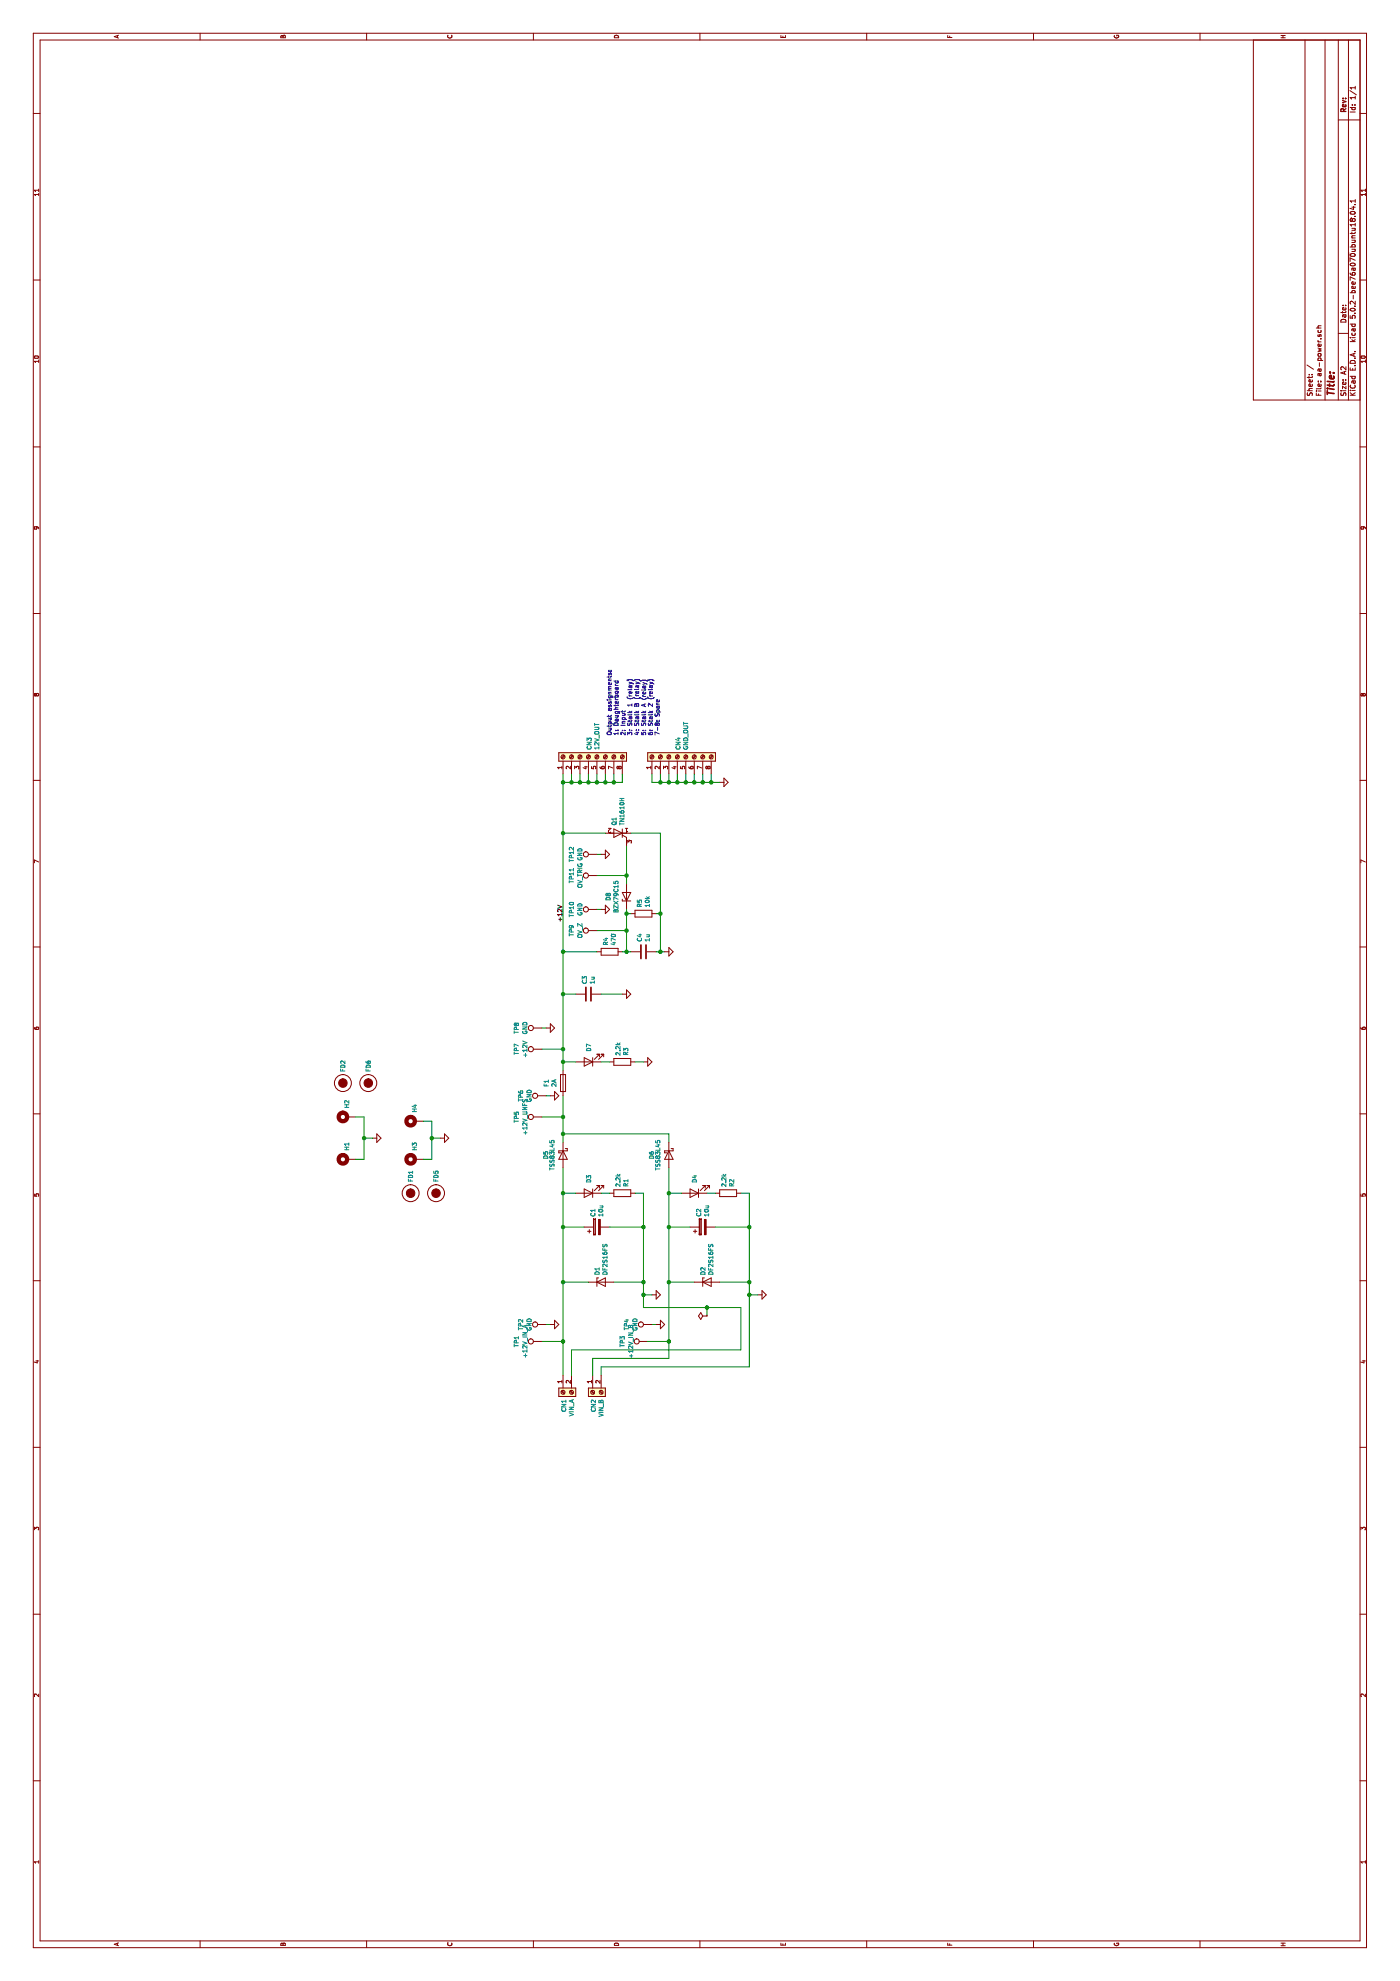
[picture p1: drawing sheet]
EESchema Schematic File Version 4
LIBS:aa-power-cache
EELAYER 26 0
EELAYER END
$Descr A2 23386 16535
encoding utf-8
Sheet 1 1
Title ""
Date ""
Rev ""
Comp ""
Comment1 ""
Comment2 ""
Comment3 ""
Comment4 ""
$EndDescr
$Comp
L Connector:Screw_Terminal_01x02 CN2
U 1 1
P 6950 7000
F 0 "CN2" H 7030 6992 50  0000 L CNN
F 1 "VIN_B" H 7030 6901 50  0000 L CNN
F 2 "Connector_Wire:SolderWirePad_1x02_P5.08mm_Drill1.5mm" H 6950 7000 50  0001 C CNN
F 3 "" H 6950 7000 50  0001 C CNN
	1    6950 7000
	-1   0    0    -1  
$EndComp
$Comp
L power:GND #PWR02
U 1 1
P 8100 8950
F 0 "#PWR02" H 8100 8700 50  0001 C CNN
F 1 "GND" H 8105 8777 50  0001 C CNN
F 2 "" H 8100 8950 50  0001 C CNN
F 3 "" H 8100 8950 50  0001 C CNN
	1    8100 8950
	1    0    0    -1  
$EndComp
$Comp
L Device:Fuse F1
U 1 1
P 10600 6650
F 0 "F1" V 10403 6650 50  0000 C CNN
F 1 "2A" V 10494 6650 50  0000 C CNN
F 2 "aa-shared:Fuseholder_Clip_5x20_Bel_FC-211-22" V 10530 6650 50  0001 C CNN
F 3 "~" H 10600 6650 50  0001 C CNN
	1    10600 6650
	0    1    1    0   
$EndComp
$Comp
L Device:D_Zener D1
U 1 1
P 8250 7100
F 0 "D1" V 8204 7179 50  0000 L CNN
F 1 "DF2S16FS" V 8295 7179 50  0000 L CNN
F 2 "aa-shared:D_SOD-923" H 8250 7100 50  0001 C CNN
F 3 "~" H 8250 7100 50  0001 C CNN
	1    8250 7100
	0    1    1    0   
$EndComp
$Comp
L Device:R R4
U 1 1
P 12150 7200
F 0 "R4" H 12220 7246 50  0000 L CNN
F 1 "470" H 12220 7155 50  0000 L CNN
F 2 "Resistor_SMD:R_0603_1608Metric" V 12080 7200 50  0001 C CNN
F 3 "~" H 12150 7200 50  0001 C CNN
	1    12150 7200
	1    0    0    -1  
$EndComp
$Comp
L Device:C C4
U 1 1
P 12150 7600
F 0 "C4" H 12265 7646 50  0000 L CNN
F 1 "1u" H 12265 7555 50  0000 L CNN
F 2 "Capacitor_SMD:C_0805_2012Metric" H 12188 7450 50  0001 C CNN
F 3 "~" H 12150 7600 50  0001 C CNN
	1    12150 7600
	1    0    0    -1  
$EndComp
Wire Wire Line
	12150 6650 12150 7050
Wire Wire Line
	12150 7350 12150 7400
Wire Wire Line
	12150 7750 12150 7800
$Comp
L Device:D_Zener D8
U 1 1
P 12800 7400
F 0 "D8" H 12800 7616 50  0000 C CNN
F 1 "BZX79C15" H 12800 7525 50  0000 C CNN
F 2 "Diode_THT:D_DO-35_SOD27_P2.54mm_Vertical_KathodeUp" H 12800 7400 50  0001 C CNN
F 3 "~" H 12800 7400 50  0001 C CNN
	1    12800 7400
	1    0    0    -1  
$EndComp
$Comp
L Device:Q_SCR_KAG Q1
U 1 1
P 13550 7300
F 0 "Q1" H 13638 7346 50  0000 L CNN
F 1 "TN1610H" H 13638 7255 50  0000 L CNN
F 2 "Package_TO_SOT_THT:TO-220-3_Horizontal_TabDown" V 13550 7300 50  0001 C CNN
F 3 "~" V 13550 7300 50  0001 C CNN
	1    13550 7300
	1    0    0    -1  
$EndComp
Wire Wire Line
	12150 7800 12600 7800
Wire Wire Line
	13550 7800 13550 7450
Connection ~ 12150 7800
Wire Wire Line
	12150 7800 12150 7850
Wire Wire Line
	12650 7400 12600 7400
Connection ~ 12150 7400
Wire Wire Line
	12150 7400 12150 7450
$Comp
L Device:R R5
U 1 1
P 12600 7600
F 0 "R5" H 12670 7646 50  0000 L CNN
F 1 "10k" H 12670 7555 50  0000 L CNN
F 2 "Resistor_SMD:R_0603_1608Metric" V 12530 7600 50  0001 C CNN
F 3 "~" H 12600 7600 50  0001 C CNN
	1    12600 7600
	1    0    0    -1  
$EndComp
Wire Wire Line
	12600 7400 12600 7450
Wire Wire Line
	12600 7750 12600 7800
Connection ~ 12600 7400
Connection ~ 12600 7800
Connection ~ 12150 6650
$Comp
L Connector:TestPoint TP7
U 1 1
P 11000 6400
F 0 "TP7" H 11000 6700 50  0000 C CNN
F 1 "+12V" H 11000 6600 50  0000 C CNN
F 2 "aa-shared:TestPoint_Loop_D1.80mm_Drill1.0mm_Beaded" H 11200 6400 50  0001 C CNN
F 3 "~" H 11200 6400 50  0001 C CNN
	1    11000 6400
	1    0    0    -1  
$EndComp
$Comp
L Mechanical:MountingHole_Pad H1
U 1 1
P 9700 4100
F 0 "H1" H 9800 4105 50  0000 L CNN
F 1 "MountingHole_Pad" H 9800 4060 50  0001 L CNN
F 2 "MountingHole:MountingHole_2.7mm_M2.5_Pad_Via" H 9700 4100 50  0001 C CNN
F 3 "~" H 9700 4100 50  0001 C CNN
	1    9700 4100
	1    0    0    -1  
$EndComp
$Comp
L Mechanical:MountingHole_Pad H2
U 1 1
P 10200 4100
F 0 "H2" H 10300 4105 50  0000 L CNN
F 1 "MountingHole_Pad" H 10300 4060 50  0001 L CNN
F 2 "MountingHole:MountingHole_2.7mm_M2.5_Pad_Via" H 10200 4100 50  0001 C CNN
F 3 "~" H 10200 4100 50  0001 C CNN
	1    10200 4100
	1    0    0    -1  
$EndComp
$Comp
L Mechanical:MountingHole_Pad H3
U 1 1
P 9700 4900
F 0 "H3" H 9800 4905 50  0000 L CNN
F 1 "MountingHole_Pad" H 9800 4860 50  0001 L CNN
F 2 "MountingHole:MountingHole_2.7mm_M2.5_Pad_Via" H 9700 4900 50  0001 C CNN
F 3 "~" H 9700 4900 50  0001 C CNN
	1    9700 4900
	1    0    0    -1  
$EndComp
$Comp
L Mechanical:MountingHole_Pad H4
U 1 1
P 10150 4900
F 0 "H4" H 10250 4905 50  0000 L CNN
F 1 "MountingHole_Pad" H 10250 4860 50  0001 L CNN
F 2 "MountingHole:MountingHole_2.7mm_M2.5_Pad_Via" H 10150 4900 50  0001 C CNN
F 3 "~" H 10150 4900 50  0001 C CNN
	1    10150 4900
	1    0    0    -1  
$EndComp
Wire Wire Line
	9700 4200 9700 4300
Wire Wire Line
	10150 5100 10150 5000
Wire Wire Line
	9700 5000 9700 5100
Wire Wire Line
	9700 5100 9950 5100
Wire Wire Line
	10200 4200 10200 4300
$Comp
L power:GND #PWR03
U 1 1
P 9950 4400
F 0 "#PWR03" H 9950 4150 50  0001 C CNN
F 1 "GND" H 9955 4227 50  0001 C CNN
F 2 "" H 9950 4400 50  0001 C CNN
F 3 "" H 9950 4400 50  0001 C CNN
	1    9950 4400
	1    0    0    -1  
$EndComp
Wire Wire Line
	9700 4300 9950 4300
Wire Wire Line
	9950 4300 9950 4400
Connection ~ 9950 4300
Wire Wire Line
	9950 4300 10200 4300
$Comp
L Connector:TestPoint TP11
U 1 1
P 13050 7050
F 0 "TP11" H 13050 7350 50  0000 C CNN
F 1 "OV_TRIG" H 13050 7250 50  0000 C CNN
F 2 "aa-shared:TestPoint_Loop_D1.80mm_Drill1.0mm_Beaded" H 13250 7050 50  0001 C CNN
F 3 "~" H 13250 7050 50  0001 C CNN
	1    13050 7050
	1    0    0    -1  
$EndComp
$Comp
L Connector:TestPoint TP2
U 1 1
P 7750 6450
F 0 "TP2" H 7750 6750 50  0000 C CNN
F 1 "GND" H 7750 6650 50  0000 C CNN
F 2 "aa-shared:TestPoint_Loop_D1.80mm_Drill1.0mm_Beaded" H 7950 6450 50  0001 C CNN
F 3 "~" H 7950 6450 50  0001 C CNN
	1    7750 6450
	1    0    0    -1  
$EndComp
Wire Wire Line
	7750 6450 7750 6500
$Comp
L Device:LED D3
U 1 1
P 9300 6950
F 0 "D3" V 9292 6833 50  0000 R CNN
F 1 "LED" V 9247 6833 50  0001 R CNN
F 2 "LED_SMD:LED_0603_1608Metric" H 9300 6950 50  0001 C CNN
F 3 "~" H 9300 6950 50  0001 C CNN
	1    9300 6950
	0    -1   -1   0   
$EndComp
$Comp
L Device:R R1
U 1 1
P 9300 7350
F 0 "R1" H 9370 7396 50  0000 L CNN
F 1 "2.2k" H 9370 7305 50  0000 L CNN
F 2 "Resistor_SMD:R_0603_1608Metric" V 9230 7350 50  0001 C CNN
F 3 "~" H 9300 7350 50  0001 C CNN
	1    9300 7350
	1    0    0    1   
$EndComp
Wire Wire Line
	9300 7100 9300 7200
Wire Wire Line
	9300 7500 9300 7600
$Comp
L power:GND #PWR06
U 1 1
P 14150 8500
F 0 "#PWR06" H 14150 8250 50  0001 C CNN
F 1 "GND" H 14155 8327 50  0001 C CNN
F 2 "" H 14150 8500 50  0001 C CNN
F 3 "" H 14150 8500 50  0001 C CNN
	1    14150 8500
	1    0    0    -1  
$EndComp
$Comp
L Device:D_Schottky D5
U 1 1
P 9750 6650
F 0 "D5" H 9750 6450 50  0000 C CNN
F 1 "TSS83L45" H 9750 6525 50  0000 C CNN
F 2 "aa-shared:D_SOD-128" H 9750 6650 50  0001 C CNN
F 3 "~" H 9750 6650 50  0001 C CNN
	1    9750 6650
	-1   0    0    1   
$EndComp
$Comp
L Connector:Screw_Terminal_01x02 CN1
U 1 1
P 6950 6650
F 0 "CN1" H 7030 6642 50  0000 L CNN
F 1 "VIN_A" H 7030 6551 50  0000 L CNN
F 2 "Connector_Wire:SolderWirePad_1x02_P5.08mm_Drill1.5mm" H 6950 6650 50  0001 C CNN
F 3 "" H 6950 6650 50  0001 C CNN
	1    6950 6650
	-1   0    0    -1  
$EndComp
$Comp
L Device:D_Schottky D6
U 1 1
P 9750 7900
F 0 "D6" H 9750 7700 50  0000 C CNN
F 1 "TSS83L45" H 9750 7775 50  0000 C CNN
F 2 "aa-shared:D_SOD-128" H 9750 7900 50  0001 C CNN
F 3 "~" H 9750 7900 50  0001 C CNN
	1    9750 7900
	-1   0    0    1   
$EndComp
Wire Wire Line
	7150 6650 7550 6650
Wire Wire Line
	9300 6650 9300 6800
$Comp
L Device:D_Zener D2
U 1 1
P 8250 8350
F 0 "D2" V 8204 8429 50  0000 L CNN
F 1 "DF2S16FS" V 8295 8429 50  0000 L CNN
F 2 "aa-shared:D_SOD-923" H 8250 8350 50  0001 C CNN
F 3 "~" H 8250 8350 50  0001 C CNN
	1    8250 8350
	0    1    1    0   
$EndComp
Wire Wire Line
	8250 6650 8250 6950
Connection ~ 8250 6650
Wire Wire Line
	8250 7900 8250 8200
Connection ~ 8250 7900
$Comp
L Device:LED D4
U 1 1
P 9300 8200
F 0 "D4" V 9292 8083 50  0000 R CNN
F 1 "LED" V 9247 8083 50  0001 R CNN
F 2 "LED_SMD:LED_0603_1608Metric" H 9300 8200 50  0001 C CNN
F 3 "~" H 9300 8200 50  0001 C CNN
	1    9300 8200
	0    -1   -1   0   
$EndComp
$Comp
L Device:R R2
U 1 1
P 9300 8600
F 0 "R2" H 9370 8646 50  0000 L CNN
F 1 "2.2k" H 9370 8555 50  0000 L CNN
F 2 "Resistor_SMD:R_0603_1608Metric" V 9230 8600 50  0001 C CNN
F 3 "~" H 9300 8600 50  0001 C CNN
	1    9300 8600
	1    0    0    1   
$EndComp
Wire Wire Line
	9300 8350 9300 8450
Wire Wire Line
	9300 8750 9300 8850
Wire Wire Line
	9300 7900 9300 8050
Wire Wire Line
	10000 6650 10000 7900
$Comp
L Connector:Screw_Terminal_01x08 CN3
U 1 1
P 14450 6950
F 0 "CN3" H 14530 6942 50  0000 L CNN
F 1 "12V_OUT" H 14530 6851 50  0000 L CNN
F 2 "aa-shared:TerminalBlock_OST_OSTYK44108030" H 14450 6950 50  0001 C CNN
F 3 "~" H 14450 6950 50  0001 C CNN
	1    14450 6950
	1    0    0    -1  
$EndComp
$Comp
L Connector:Screw_Terminal_01x08 CN4
U 1 1
P 14450 8000
F 0 "CN4" H 14530 7992 50  0000 L CNN
F 1 "GND_OUT" H 14530 7901 50  0000 L CNN
F 2 "aa-shared:TerminalBlock_OST_OSTYK44108030" H 14450 8000 50  0001 C CNN
F 3 "~" H 14450 8000 50  0001 C CNN
	1    14450 8000
	1    0    0    -1  
$EndComp
Wire Wire Line
	14150 8500 14150 8400
Wire Wire Line
	14150 7900 14250 7900
Wire Wire Line
	14150 8000 14250 8000
Wire Wire Line
	14150 8000 14150 7900
Wire Wire Line
	14150 8100 14250 8100
Connection ~ 14150 8100
Wire Wire Line
	14150 8100 14150 8000
Wire Wire Line
	14150 8200 14250 8200
Connection ~ 14150 8200
Wire Wire Line
	14150 8200 14150 8100
Wire Wire Line
	14150 8300 14250 8300
Connection ~ 14150 8300
Wire Wire Line
	14150 8300 14150 8200
Wire Wire Line
	14150 8400 14250 8400
Connection ~ 14150 8400
Wire Wire Line
	14150 8400 14150 8300
Wire Wire Line
	14150 6650 14150 6750
Wire Wire Line
	14150 7150 14250 7150
Connection ~ 14150 6650
Wire Wire Line
	14150 6650 14250 6650
Wire Wire Line
	14250 7050 14150 7050
Connection ~ 14150 7050
Wire Wire Line
	14150 7050 14150 7150
Wire Wire Line
	14150 6950 14250 6950
Connection ~ 14150 6950
Wire Wire Line
	14150 6950 14150 7050
Wire Wire Line
	14250 6850 14150 6850
Connection ~ 14150 6850
Wire Wire Line
	14150 6850 14150 6950
Wire Wire Line
	14150 6750 14250 6750
Connection ~ 14150 6750
Wire Wire Line
	14150 6750 14150 6850
Wire Wire Line
	7950 7600 8100 7600
Wire Wire Line
	8250 7250 8250 7600
Wire Wire Line
	8250 8500 8250 8850
Connection ~ 8250 7600
Wire Wire Line
	8100 8950 8100 8850
Connection ~ 8250 8850
$Comp
L Connector:TestPoint TP1
U 1 1
P 7550 6400
F 0 "TP1" H 7550 6700 50  0000 C CNN
F 1 "+12V_IN_A" H 7550 6600 50  0000 C CNN
F 2 "aa-shared:TestPoint_Loop_D1.80mm_Drill1.0mm_Beaded" H 7750 6400 50  0001 C CNN
F 3 "~" H 7750 6400 50  0001 C CNN
	1    7550 6400
	1    0    0    -1  
$EndComp
Wire Wire Line
	9900 7900 10000 7900
Wire Wire Line
	9900 6650 10000 6650
Connection ~ 9300 7900
Wire Wire Line
	9300 7900 9600 7900
Connection ~ 9300 6650
Wire Wire Line
	9300 6650 9600 6650
Wire Wire Line
	8250 6650 8900 6650
Wire Wire Line
	8250 7600 8900 7600
$Comp
L Connector:TestPoint TP3
U 1 1
P 7550 7650
F 0 "TP3" H 7550 7950 50  0000 C CNN
F 1 "+12V_IN_B" H 7550 7850 50  0000 C CNN
F 2 "aa-shared:TestPoint_Loop_D1.80mm_Drill1.0mm_Beaded" H 7750 7650 50  0001 C CNN
F 3 "~" H 7750 7650 50  0001 C CNN
	1    7550 7650
	1    0    0    -1  
$EndComp
Wire Wire Line
	7550 7900 7550 7650
Wire Wire Line
	7550 6650 7550 6400
Wire Wire Line
	10750 6650 10850 6650
Wire Wire Line
	7950 8350 7850 8350
$Comp
L power:PWR_FLAG #FLG01
U 1 1
P 7850 8350
F 0 "#FLG01" H 7850 8425 50  0001 C CNN
F 1 "PWR_FLAG" V 7850 8478 50  0001 L CNN
F 2 "" H 7850 8350 50  0001 C CNN
F 3 "~" H 7850 8350 50  0001 C CNN
	1    7850 8350
	1    0    0    -1  
$EndComp
Connection ~ 7950 8350
Wire Wire Line
	7950 8350 7950 7600
Wire Wire Line
	7950 8350 7950 8750
Connection ~ 8100 8850
Wire Wire Line
	8100 8850 8250 8850
$Comp
L power:GND #PWR01
U 1 1
P 8100 7700
F 0 "#PWR01" H 8100 7450 50  0001 C CNN
F 1 "GND" H 8105 7527 50  0001 C CNN
F 2 "" H 8100 7700 50  0001 C CNN
F 3 "" H 8100 7700 50  0001 C CNN
	1    8100 7700
	1    0    0    -1  
$EndComp
Wire Wire Line
	8100 7700 8100 7600
Text Notes 14700 7800 0    50   ~ 0
Output assignments:\n1: Daughterboard\n2: Input\n3: Stalk 1 (relay)\n4: Stalk B (relay)\n5: Stalk A (relay)\n6: Stalk 2 (relay)\n7-8: Spare
$Comp
L Device:LED D7
U 1 1
P 10850 6950
F 0 "D7" V 10842 6833 50  0000 R CNN
F 1 "LED" V 10797 6833 50  0001 R CNN
F 2 "LED_SMD:LED_0603_1608Metric" H 10850 6950 50  0001 C CNN
F 3 "~" H 10850 6950 50  0001 C CNN
	1    10850 6950
	0    -1   -1   0   
$EndComp
$Comp
L Device:R R3
U 1 1
P 10850 7350
F 0 "R3" H 10920 7396 50  0000 L CNN
F 1 "2.2k" H 10920 7305 50  0000 L CNN
F 2 "Resistor_SMD:R_0603_1608Metric" V 10780 7350 50  0001 C CNN
F 3 "~" H 10850 7350 50  0001 C CNN
	1    10850 7350
	1    0    0    1   
$EndComp
Wire Wire Line
	10850 7100 10850 7200
Wire Wire Line
	10850 6650 10850 6800
Connection ~ 10850 6650
$Comp
L power:GND #PWR04
U 1 1
P 10850 7600
F 0 "#PWR04" H 10850 7350 50  0001 C CNN
F 1 "GND" H 10855 7427 50  0001 C CNN
F 2 "" H 10850 7600 50  0001 C CNN
F 3 "" H 10850 7600 50  0001 C CNN
	1    10850 7600
	1    0    0    -1  
$EndComp
Wire Wire Line
	14150 7700 14250 7700
Wire Wire Line
	14150 7800 14250 7800
Wire Wire Line
	14150 7800 14150 7700
Wire Wire Line
	14150 7900 14150 7800
Wire Wire Line
	14150 7350 14250 7350
Wire Wire Line
	14250 7250 14150 7250
Wire Wire Line
	14150 7250 14150 7350
Wire Wire Line
	14150 7150 14150 7250
Connection ~ 14150 7150
Connection ~ 14150 7250
Connection ~ 14150 7900
Connection ~ 14150 7800
Connection ~ 14150 8000
Connection ~ 8100 7600
Wire Wire Line
	8100 7600 8250 7600
$Comp
L power:GND #PWR0101
U 1 1
P 12150 7850
F 0 "#PWR0101" H 12150 7600 50  0001 C CNN
F 1 "GND" H 12155 7677 50  0001 C CNN
F 2 "" H 12150 7850 50  0001 C CNN
F 3 "" H 12150 7850 50  0001 C CNN
	1    12150 7850
	1    0    0    -1  
$EndComp
Wire Wire Line
	10850 7500 10850 7600
$Comp
L power:GND #PWR0102
U 1 1
P 11650 7350
F 0 "#PWR0102" H 11650 7100 50  0001 C CNN
F 1 "GND" H 11655 7177 50  0001 C CNN
F 2 "" H 11650 7350 50  0001 C CNN
F 3 "" H 11650 7350 50  0001 C CNN
	1    11650 7350
	1    0    0    -1  
$EndComp
$Comp
L Device:C C3
U 1 1
P 11650 6950
F 0 "C3" H 11765 6996 50  0000 L CNN
F 1 "1u" H 11765 6905 50  0000 L CNN
F 2 "Capacitor_SMD:C_0805_2012Metric" H 11688 6800 50  0001 C CNN
F 3 "~" H 11650 6950 50  0001 C CNN
	1    11650 6950
	1    0    0    -1  
$EndComp
Wire Wire Line
	11650 6650 11650 6800
Connection ~ 10000 6650
Wire Wire Line
	12150 6650 13550 6650
Connection ~ 13550 6650
Wire Wire Line
	13550 6650 14150 6650
$Comp
L Connector:TestPoint TP9
U 1 1
P 12400 7050
F 0 "TP9" H 12400 7350 50  0000 C CNN
F 1 "OV_Z" H 12400 7250 50  0000 C CNN
F 2 "aa-shared:TestPoint_Loop_D1.80mm_Drill1.0mm_Beaded" H 12600 7050 50  0001 C CNN
F 3 "~" H 12600 7050 50  0001 C CNN
	1    12400 7050
	1    0    0    -1  
$EndComp
Wire Wire Line
	12600 7800 13550 7800
$Comp
L power:GND #PWR0103
U 1 1
P 7750 6500
F 0 "#PWR0103" H 7750 6250 50  0001 C CNN
F 1 "GND" H 7755 6327 50  0001 C CNN
F 2 "" H 7750 6500 50  0001 C CNN
F 3 "" H 7750 6500 50  0001 C CNN
	1    7750 6500
	1    0    0    -1  
$EndComp
$Comp
L Connector:TestPoint TP4
U 1 1
P 7750 7700
F 0 "TP4" H 7750 8000 50  0000 C CNN
F 1 "GND" H 7750 7900 50  0000 C CNN
F 2 "aa-shared:TestPoint_Loop_D1.80mm_Drill1.0mm_Beaded" H 7950 7700 50  0001 C CNN
F 3 "~" H 7950 7700 50  0001 C CNN
	1    7750 7700
	1    0    0    -1  
$EndComp
Wire Wire Line
	7750 7700 7750 7750
$Comp
L power:GND #PWR0104
U 1 1
P 7750 7750
F 0 "#PWR0104" H 7750 7500 50  0001 C CNN
F 1 "GND" H 7755 7577 50  0001 C CNN
F 2 "" H 7750 7750 50  0001 C CNN
F 3 "" H 7750 7750 50  0001 C CNN
	1    7750 7750
	1    0    0    -1  
$EndComp
$Comp
L Connector:TestPoint TP6
U 1 1
P 10450 6450
F 0 "TP6" H 10450 6750 50  0000 C CNN
F 1 "GND" H 10450 6650 50  0000 C CNN
F 2 "aa-shared:TestPoint_Loop_D1.80mm_Drill1.0mm_Beaded" H 10650 6450 50  0001 C CNN
F 3 "~" H 10650 6450 50  0001 C CNN
	1    10450 6450
	1    0    0    -1  
$EndComp
Wire Wire Line
	10450 6450 10450 6500
$Comp
L power:GND #PWR0105
U 1 1
P 10450 6500
F 0 "#PWR0105" H 10450 6250 50  0001 C CNN
F 1 "GND" H 10455 6327 50  0001 C CNN
F 2 "" H 10450 6500 50  0001 C CNN
F 3 "" H 10450 6500 50  0001 C CNN
	1    10450 6500
	1    0    0    -1  
$EndComp
$Comp
L Connector:TestPoint TP5
U 1 1
P 10200 6400
F 0 "TP5" H 10200 6700 50  0000 C CNN
F 1 "+12V_UNFS" H 10200 6600 50  0000 C CNN
F 2 "aa-shared:TestPoint_Loop_D1.80mm_Drill1.0mm_Beaded" H 10400 6400 50  0001 C CNN
F 3 "~" H 10400 6400 50  0001 C CNN
	1    10200 6400
	1    0    0    -1  
$EndComp
Wire Wire Line
	10200 6400 10200 6650
Wire Wire Line
	13050 7050 13050 7400
$Comp
L Connector:TestPoint TP12
U 1 1
P 13300 7050
F 0 "TP12" H 13300 7350 50  0000 C CNN
F 1 "GND" H 13300 7250 50  0000 C CNN
F 2 "aa-shared:TestPoint_Loop_D1.80mm_Drill1.0mm_Beaded" H 13500 7050 50  0001 C CNN
F 3 "~" H 13500 7050 50  0001 C CNN
	1    13300 7050
	1    0    0    -1  
$EndComp
Wire Wire Line
	13300 7050 13300 7100
$Comp
L power:GND #PWR0106
U 1 1
P 13300 7100
F 0 "#PWR0106" H 13300 6850 50  0001 C CNN
F 1 "GND" H 13305 6927 50  0001 C CNN
F 2 "" H 13300 7100 50  0001 C CNN
F 3 "" H 13300 7100 50  0001 C CNN
	1    13300 7100
	1    0    0    -1  
$EndComp
Wire Wire Line
	11000 6400 11000 6650
$Comp
L Connector:TestPoint TP8
U 1 1
P 11250 6400
F 0 "TP8" H 11250 6700 50  0000 C CNN
F 1 "GND" H 11250 6600 50  0000 C CNN
F 2 "aa-shared:TestPoint_Loop_D1.80mm_Drill1.0mm_Beaded" H 11450 6400 50  0001 C CNN
F 3 "~" H 11450 6400 50  0001 C CNN
	1    11250 6400
	1    0    0    -1  
$EndComp
Wire Wire Line
	11250 6400 11250 6450
$Comp
L power:GND #PWR0107
U 1 1
P 11250 6450
F 0 "#PWR0107" H 11250 6200 50  0001 C CNN
F 1 "GND" H 11255 6277 50  0001 C CNN
F 2 "" H 11250 6450 50  0001 C CNN
F 3 "" H 11250 6450 50  0001 C CNN
	1    11250 6450
	1    0    0    -1  
$EndComp
$Comp
L Connector:TestPoint TP10
U 1 1
P 12650 7050
F 0 "TP10" H 12650 7350 50  0000 C CNN
F 1 "GND" H 12650 7250 50  0000 C CNN
F 2 "aa-shared:TestPoint_Loop_D1.80mm_Drill1.0mm_Beaded" H 12850 7050 50  0001 C CNN
F 3 "~" H 12850 7050 50  0001 C CNN
	1    12650 7050
	1    0    0    -1  
$EndComp
Wire Wire Line
	12650 7050 12650 7100
$Comp
L power:GND #PWR0108
U 1 1
P 12650 7100
F 0 "#PWR0108" H 12650 6850 50  0001 C CNN
F 1 "GND" H 12655 6927 50  0001 C CNN
F 2 "" H 12650 7100 50  0001 C CNN
F 3 "" H 12650 7100 50  0001 C CNN
	1    12650 7100
	1    0    0    -1  
$EndComp
Wire Wire Line
	12400 7050 12400 7400
Wire Wire Line
	10000 6650 10200 6650
Connection ~ 10200 6650
Wire Wire Line
	10200 6650 10450 6650
Wire Wire Line
	10850 6650 11000 6650
Connection ~ 11000 6650
Wire Wire Line
	12150 7400 12400 7400
Connection ~ 12400 7400
Wire Wire Line
	12400 7400 12600 7400
Wire Wire Line
	12950 7400 13050 7400
Connection ~ 13050 7400
Wire Wire Line
	13050 7400 13400 7400
Wire Wire Line
	7150 6750 7450 6750
Wire Wire Line
	7450 6750 7450 8750
Wire Wire Line
	7450 8750 7950 8750
Wire Wire Line
	7150 7100 7250 7100
Wire Wire Line
	7250 7100 7250 8850
Wire Wire Line
	7250 8850 8100 8850
Wire Wire Line
	7150 7000 7350 7000
Wire Wire Line
	7350 7000 7350 7900
Wire Wire Line
	7350 7900 7550 7900
Connection ~ 7550 7900
Wire Wire Line
	7550 7900 8250 7900
Connection ~ 7550 6650
Wire Wire Line
	7550 6650 8250 6650
Text Label 12500 6650 0    50   ~ 0
+12V
$Comp
L Device:CP C1
U 1 1
P 8900 7050
F 0 "C1" H 9018 7096 50  0000 L CNN
F 1 "10u" H 9018 7005 50  0000 L CNN
F 2 "Capacitor_THT:CP_Radial_D5.0mm_P2.50mm" H 8938 6900 50  0001 C CNN
F 3 "~" H 8900 7050 50  0001 C CNN
	1    8900 7050
	1    0    0    -1  
$EndComp
Wire Wire Line
	8900 6650 8900 6900
Connection ~ 8900 6650
Wire Wire Line
	8900 6650 9300 6650
Wire Wire Line
	8900 7200 8900 7600
Connection ~ 8900 7600
Wire Wire Line
	8900 7600 9300 7600
$Comp
L Device:CP C2
U 1 1
P 8900 8300
F 0 "C2" H 9018 8346 50  0000 L CNN
F 1 "10u" H 9018 8255 50  0000 L CNN
F 2 "Capacitor_THT:CP_Radial_D5.0mm_P2.50mm" H 8938 8150 50  0001 C CNN
F 3 "~" H 8900 8300 50  0001 C CNN
	1    8900 8300
	1    0    0    -1  
$EndComp
Wire Wire Line
	8900 7900 8900 8150
Wire Wire Line
	8900 8450 8900 8850
Wire Wire Line
	11000 6650 11650 6650
Wire Wire Line
	11650 7100 11650 7350
Connection ~ 11650 6650
Wire Wire Line
	11650 6650 12150 6650
Connection ~ 8900 7900
Wire Wire Line
	8900 7900 9300 7900
Connection ~ 8900 8850
Wire Wire Line
	8900 8850 9300 8850
Wire Wire Line
	8250 7900 8900 7900
Wire Wire Line
	8250 8850 8900 8850
$Comp
L power:GND #PWR0109
U 1 1
P 9950 5200
F 0 "#PWR0109" H 9950 4950 50  0001 C CNN
F 1 "GND" H 9955 5027 50  0001 C CNN
F 2 "" H 9950 5200 50  0001 C CNN
F 3 "" H 9950 5200 50  0001 C CNN
	1    9950 5200
	1    0    0    -1  
$EndComp
Wire Wire Line
	9950 5100 9950 5200
Connection ~ 9950 5100
Wire Wire Line
	9950 5100 10150 5100
$Comp
L aa-shared:Fiducial FD1
U 1 1
P 9300 4850
F 0 "FD1" H 9428 4850 50  0000 L CNN
F 1 "Fiducial" H 9300 5000 50  0001 C CNN
F 2 "Fiducial:Fiducial_1mm_Dia_2.54mm_Outer_CopperTop" H 9300 4850 50  0001 C CNN
F 3 "" H 9300 4850 50  0001 C CNN
	1    9300 4850
	1    0    0    -1  
$EndComp
$Comp
L aa-shared:Fiducial FD2
U 1 1
P 10600 4050
F 0 "FD2" H 10728 4050 50  0000 L CNN
F 1 "Fiducial" H 10600 4200 50  0001 C CNN
F 2 "Fiducial:Fiducial_1mm_Dia_2.54mm_Outer_CopperTop" H 10600 4050 50  0001 C CNN
F 3 "" H 10600 4050 50  0001 C CNN
	1    10600 4050
	1    0    0    -1  
$EndComp
$Comp
L aa-shared:Fiducial FD5
U 1 1
P 9300 5150
F 0 "FD5" H 9428 5150 50  0000 L CNN
F 1 "Fiducial" H 9300 5300 50  0001 C CNN
F 2 "aa-shared:StencilAlignment_1.27mm" H 9300 5150 50  0001 C CNN
F 3 "" H 9300 5150 50  0001 C CNN
	1    9300 5150
	1    0    0    -1  
$EndComp
$Comp
L aa-shared:Fiducial FD6
U 1 1
P 10600 4350
F 0 "FD6" H 10728 4350 50  0000 L CNN
F 1 "Fiducial" H 10600 4500 50  0001 C CNN
F 2 "aa-shared:StencilAlignment_1.27mm" H 10600 4350 50  0001 C CNN
F 3 "" H 10600 4350 50  0001 C CNN
	1    10600 4350
	1    0    0    -1  
$EndComp
Wire Wire Line
	13550 6650 13550 7150
$EndSCHEMATC
